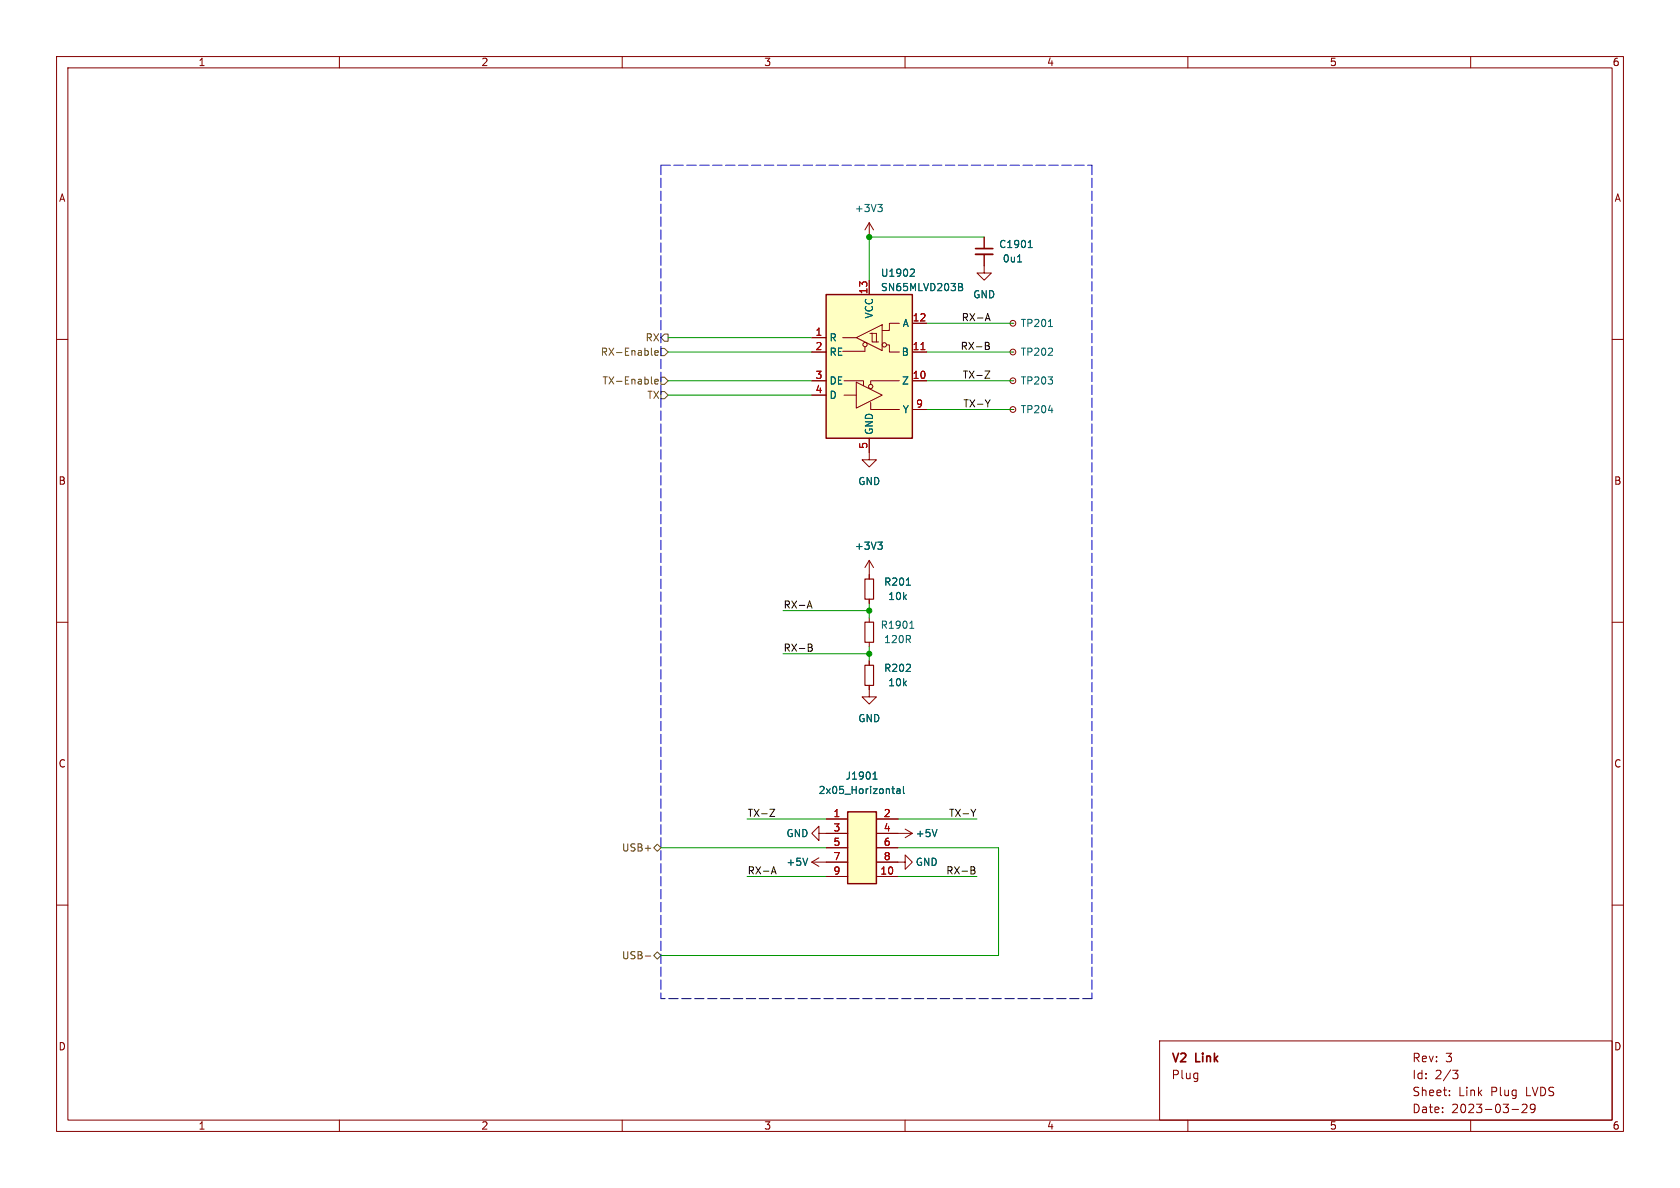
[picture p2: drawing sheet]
<svg xmlns="http://www.w3.org/2000/svg" width="297mm" height="210mm" viewBox="0 0 297 210" stroke-linecap="round" stroke-linejoin="round" font-family="sans-serif">
<g fill="none" stroke="#840000" stroke-width=".18">
<path d="M10 10h277v190h-277zM12 12h273v186h-273zM60 10v2M110 10v2M160 10v2M210 10v2M260 10v2M153.7 39.4v2.5M153.7 39.4l-.8 1.2M153.7 39.4l.7 1.2M10 60h2M143.5 59.7h2.5"/>
<path d="M149 59.7h2.4M151.4 59.7l4.6-2.3v4.6zM153.7 49.5v2.6M153.8 58.9h.4v1.6h1.1M154.1 58.9h.8v1.6M159 57.2h-1.8v1.2h-1.2M161.3 57.2h2.5M174 45v3.3h1.3l-1.3 1.2-1.3-1.2h1.3M174 41.9v2M179.1 57.2h.1M285 60h2M143.5 69.9h2.5"/>
<path d="M143.5 67.3h2.5M143.5 62.2h2.5M149.2 67.3h3.5v.9M149.2 69.9h2.2M151.4 67.6l4.6 2.3-4.6 2.2zM152.9 61.3v.8h-3.9M153.7 77.5v3.8h1.2l-1.2 1.3-1.3-1.3h1.3M153.9 71.1v1.3h5.1M156.7 61h.5v1.2h1.8M159 67.3h-5.1v.6M161.3 67.3h2.5M161.3 62.2h2.5"/>
<path d="M161.3 72.4h2.5M179.1 72.4h.1M179.1 67.3h.1M179.1 62.2h.1M153.7 99.1v3.3M153.7 99.1l-.8 1.2M153.7 99.1l.7 1.2M10 110h2M153.7 105.9v.8M153.7 109.2v.8M153.7 113.5v.8M153.7 116.8v.8"/>
<path d="M285 110h2M153.7 121.2v2h1.2l-1.2 1.3-1.3-1.3h1.3M10 160h2M143.5 152.4l1.3 .8M143.5 152.4h6.4M144.8 147.3v-1.2l-1.3 1.2 1.3 1.3v-1.3h5.1M144.8 151.6l-1.3 .8M146 144.8h3.9M146 154.9h3.9M146 149.9h3.9M154.9 152.4h5.1v-1.3l1.3 1.3-1.3 1.3v-1.3M154.9 147.3h6.4"/>
<path d="M154.9 144.8h3.8M154.9 154.9h3.8M154.9 149.9h3.8M160 146.6l1.3 .7M161.3 147.3l-1.3 .8M285 160h2M60 198v2M110 198v2M160 198v2M205 184h80v14h-80zM210 198v2M256.2 193.6v.1"/>
<path d="M256.2 192.8v.1M256.8 189.2h.9l-.5 .6 .5 .1v.5l-.2 .3h-.5M260 198v2M267.3 196.1h1.2M269.1 195.3l.6-.1 .2 .1 .1 .3-1 1.1h1M271.4 195.8l-.3 .3h-.3l-.3-.3 .2-.5 .4-.1 .2 .1a.99 .99 0 0 1-.3 1.4h-.3"/>
<circle cx="179.1" cy="57.2" r=".51"/>
<circle cx="152.9" cy="60.9" r=".38"/>
<circle cx="153.9" cy="68.3" r=".38"/>
<circle cx="156.3" cy="61" r=".38"/>
<circle cx="179.1" cy="62.2" r=".51"/>
<circle cx="179.1" cy="72.4" r=".51"/>
<circle cx="179.1" cy="67.3" r=".51"/>
</g>
<g fill="none" stroke="#006464" stroke-width=".18">
<path d="M155.2 36.1h.8l-.5 .5M155.7 36.6l.3 .3v.3l-.3 .2M161.1 47.6h.4l.2 .3-.8 .9h.8M169.5 50.1l.6 .1v.3l-.2 .2M169.5 50.7h.4M169.9 50.7l.3 .3-.1 .3-.6 .1M179.9 46.3h.7M181.8 43.8h.7M181.9 42.8l.2-.3v1.3M185.3 57.7h.8M185.3 72.5h.8M155.2 95.8h.8l-.5 .5"/>
<path d="M155.7 96.3l.3 .3v.3l-.3 .2M160.2 103.4h.8M160.8 111.1h.8M161 110.1l.2-.3v1.3M154.3 137.7h.8M154.5 136.8l.2-.3v1.2M157.7 139.4h.4M158.6 139.5h.5v.8M159.1 139.7l-.4 .1-.2 .2 .2 .3 .4-.1M159.7 139v1.1l.2 .2M142.8 151.7l-.4 1.3M157.8 140.1l.3 .2"/>
<path d="M165.6 146.6l-.4 1.3"/>
</g>
<path d="M152.9 117.6h1.5v3.6h-1.5zM152.9 110h1.5v3.5h-1.5zM152.9 102.4h1.5v3.5h-1.5z" fill="none" stroke="#840000" stroke-width=".2"/>
<path d="M172.5 45h3" fill="none" stroke="#840000" stroke-width=".33"/>
<path d="M172.5 43.9h3" fill="none" stroke="#840000" stroke-width=".3"/>
<g fill="#ffffc2" stroke="#ffffc2" stroke-width=".18">
<path d="M149.9 143.5h5v12.7h-5z"/>
<path d="M146 52.1h15.3v25.4h-15.3z"/>
</g>
<path d="M146 52.1h15.3v25.4h-15.3zM149.9 143.5h5v12.7h-5z" fill="none" stroke="#840000" stroke-width=".25"/>
<path d="M162.8 61.8h.7" fill="none" stroke="#a90000" stroke-width=".18"/>
<path d="M117.5 59.1h.6v1.2h-.6l-.7-.6zM115.2 62.6l.1 .2M115.2 67.8l.1 .1M115.8 62.4l.6-.1-.1-.3h-.4l-.1 .1v.6h.5M115.8 67.5l.6-.2-.1-.2-.4-.1-.1 .2v.6h.5M116.8 61.6h.7l.6 .6-.6 .7h-.7zM116.8 69.2h.7l.6 .7-.6 .6h-.7zM116.8 66.7h.7l.6 .6-.6 .6h-.7zM116.2 149.2l.6 .7-.6 .6-.6-.6zM114.1 169h.9M115.6 168.9l.6-.6 .6 .6-.6 .6z" fill="none" stroke="#725600" stroke-width=".18"/>
<g fill="none" stroke="#0f0f0f" stroke-width=".18">
<path d="M174.3 56.3h.6M174.6 55.4l.4 1.3M174.1 65.6h.9l-.9 1.3h.9M174.2 60.5l.6 .1 .1 .3-.3 .2M174.2 61.1h.4M174.6 61.1l.3 .3v.3l-.7 .1M175 70.7l-.4 .6M142.8 107.1h.6M142.9 113.9l.6 .1v.2l-.2 .3M142.9 114.5h.4M143.1 106.2l.4 1.3M143.3 114.5l.3 .2-.1 .3-.6 .1"/>
<path d="M136.1 143.1h.9l-.9 1.2h.9M136.5 154.1h.6M136.8 153.2l.4 1.3M171.7 153.2l.6 .1v.3l-.2 .2M171.7 153.8h.4M172.1 153.8l.3 .3-.1 .3-.6 .1M172.5 143.1l-.4 .6"/>
</g>
<path d="M116.8 29.2v147.3M116.8 29.2h76.2M193 29.2v147.3M193 176.5h-76.2" fill="none" stroke="#0000c2" stroke-width=".18" stroke-dasharray="1.7 .6"/>
<g fill="none" stroke="#009600" stroke-width=".18">
<path d="M118.1 59.7h25.4M163.8 57.2h15.3M174 41.9h-20.3v7.6M118.1 67.3h25.4M118.1 69.9h25.4M118.1 62.2h25.4M163.8 67.3h15.3M163.8 62.2h15.3M163.8 72.4h15.3M138.4 115.6h15.3M138.4 108h15.3M153.7 106.7v2.5"/>
<path d="M153.7 114.3v2.5M116.8 149.9h29.2M132.1 144.8h13.9M132.1 154.9h13.9M158.7 144.8h14M158.7 154.9h14M158.7 149.9h17.8v19h-59.7"/>
</g>
<g fill="#009600" stroke="#009600" stroke-width=".18">
<circle cx="153.7" cy="41.9" r=".46"/>
<circle cx="153.7" cy="108" r=".46"/>
<circle cx="153.7" cy="115.6" r=".46"/>
</g>
<g font-size="2.1" fill="#840000">
<text x="207" y="188.2">V2</text>
<text x="207" y="191">Plug</text>
<text x="211.5" y="188.2">Link</text>
<text x="249.6" y="188">Rev:</text>
<text x="249.6" y="191">Id:</text>
<text x="253.7" y="191">2/3</text>
<text x="255.5" y="188">3</text>
<text x="249.6" y="197">Date:</text>
<text x="249.6" y="194">Sheet:</text>
<text x="256.6" y="197">2023-03-29</text>
<text x="257.8" y="194">Link</text>
<text x="263.6" y="194">Plug</text>
<text x="269.9" y="194">LVDS</text>
</g>
<g font-size="1.8" fill="#840000">
<text x="35" y="11.9">1</text>
<text x="85" y="11.9">2</text>
<text x="135" y="11.9">3</text>
<text x="185" y="11.9">4</text>
<text x="235" y="11.9">5</text>
<text x="285" y="11.9">6</text>
<text x="10.3" y="35.9">A</text>
<text x="285.3" y="35.9">A</text>
<text x="10.3" y="85.9">B</text>
<text x="285.3" y="85.9">B</text>
<text x="10.3" y="135.9">C</text>
<text x="285.3" y="135.9">C</text>
<text x="10.3" y="185.9">D</text>
<text x="285.3" y="185.9">D</text>
<text x="35" y="199.9">1</text>
<text x="85" y="199.9">2</text>
<text x="135" y="199.9">3</text>
<text x="185" y="199.9">4</text>
<text x="235" y="199.9">5</text>
<text x="285" y="199.9">6</text>
</g>
<g font-size="1.8" fill="#006464">
<text x="151" y="37.7">+3V3</text>
<text x="176.5" y="44">C1901</text>
<text x="177.2" y="46.6">0u1</text>
<text x="155.6" y="49.1">U1902</text>
<text x="155.6" y="51.7">SN65MLVD203B</text>
<text x="172" y="52.9">GND</text>
<text x="154.5" y="56.4" transform="rotate(-90 154.5 56.4)">VCC</text>
<text x="159.5" y="58">A</text>
<text x="180.3" y="58">TP201</text>
<text x="146.6" y="60.6">R</text>
<text x="146.6" y="63.1">RE</text>
<text x="159.3" y="63.1">B</text>
<text x="180.3" y="63.1">TP202</text>
<text x="146.6" y="68.2">DE</text>
<text x="146.6" y="70.7">D</text>
<text x="159.4" y="68.2">Z</text>
<text x="180.3" y="68.2">TP203</text>
<text x="154.5" y="77" transform="rotate(-90 154.5 77)">GND</text>
<text x="159.5" y="73.3">Y</text>
<text x="180.3" y="73.3">TP204</text>
<text x="151.6" y="86">GND</text>
<text x="151" y="97.4">+3V3</text>
<text x="156.2" y="103.7">R201</text>
<text x="156.9" y="106.3">10k</text>
<text x="155.6" y="111.4">R1901</text>
<text x="156.2" y="113.9">120R</text>
<text x="156.2" y="119">R202</text>
<text x="156.9" y="121.5">10k</text>
<text x="151.6" y="127.9">GND</text>
<text x="144.6" y="140.6">2x05_Horizontal</text>
<text x="149.4" y="138">J1901</text>
<text x="138.9" y="148.2">GND</text>
<text x="161.8" y="148.2">+5V</text>
<text x="138.9" y="153.3">+5V</text>
<text x="161.8" y="153.3">GND</text>
</g>
<g font-size="1.8" fill="#a90000">
<text x="153.4" y="52.1" transform="rotate(-90 153.4 52.1)">13</text>
<text x="144.1" y="59.4">1</text>
<text x="161.2" y="56.9">12</text>
<text x="144.1" y="62">2</text>
<text x="161.2" y="62">11</text>
<text x="144.1" y="67.1">3</text>
<text x="144.1" y="69.6">4</text>
<text x="161.2" y="67.1">10</text>
<text x="161.9" y="72.1">9</text>
<text x="153.4" y="79.4" transform="rotate(-90 153.4 79.4)">5</text>
<text x="147.2" y="144.5">1</text>
<text x="147.2" y="147.1">3</text>
<text x="147.2" y="149.6">5</text>
<text x="156.1" y="144.5">2</text>
<text x="156.1" y="147.1">4</text>
<text x="156.1" y="149.6">6</text>
<text x="147.2" y="152.1">7</text>
<text x="147.2" y="154.7">9</text>
<text x="155.5" y="154.7">10</text>
<text x="156.1" y="152.1">8</text>
</g>
<g font-size="1.8" fill="#0f0f0f">
<text x="169.9" y="56.9">RX-A</text>
<text x="169.7" y="61.9">RX-B</text>
<text x="170.1" y="67">TX-Z</text>
<text x="170.2" y="72.1">TX-Y</text>
<text x="138.4" y="107.7">RX-A</text>
<text x="138.4" y="115.3">RX-B</text>
<text x="132.1" y="144.5">TX-Z</text>
<text x="167.7" y="144.5">TX-Y</text>
<text x="132.1" y="154.7">RX-A</text>
<text x="167.2" y="154.7">RX-B</text>
</g>
<g font-size="1.8" fill="#725600">
<text x="106.1" y="63.1">RX-Enable</text>
<text x="114" y="60.6">RX</text>
<text x="106.4" y="68.2">TX-Enable</text>
<text x="114.3" y="70.7">TX</text>
<text x="109.9" y="150.7">USB+</text>
<text x="109.9" y="169.8">USB-</text>
</g>
</svg>
